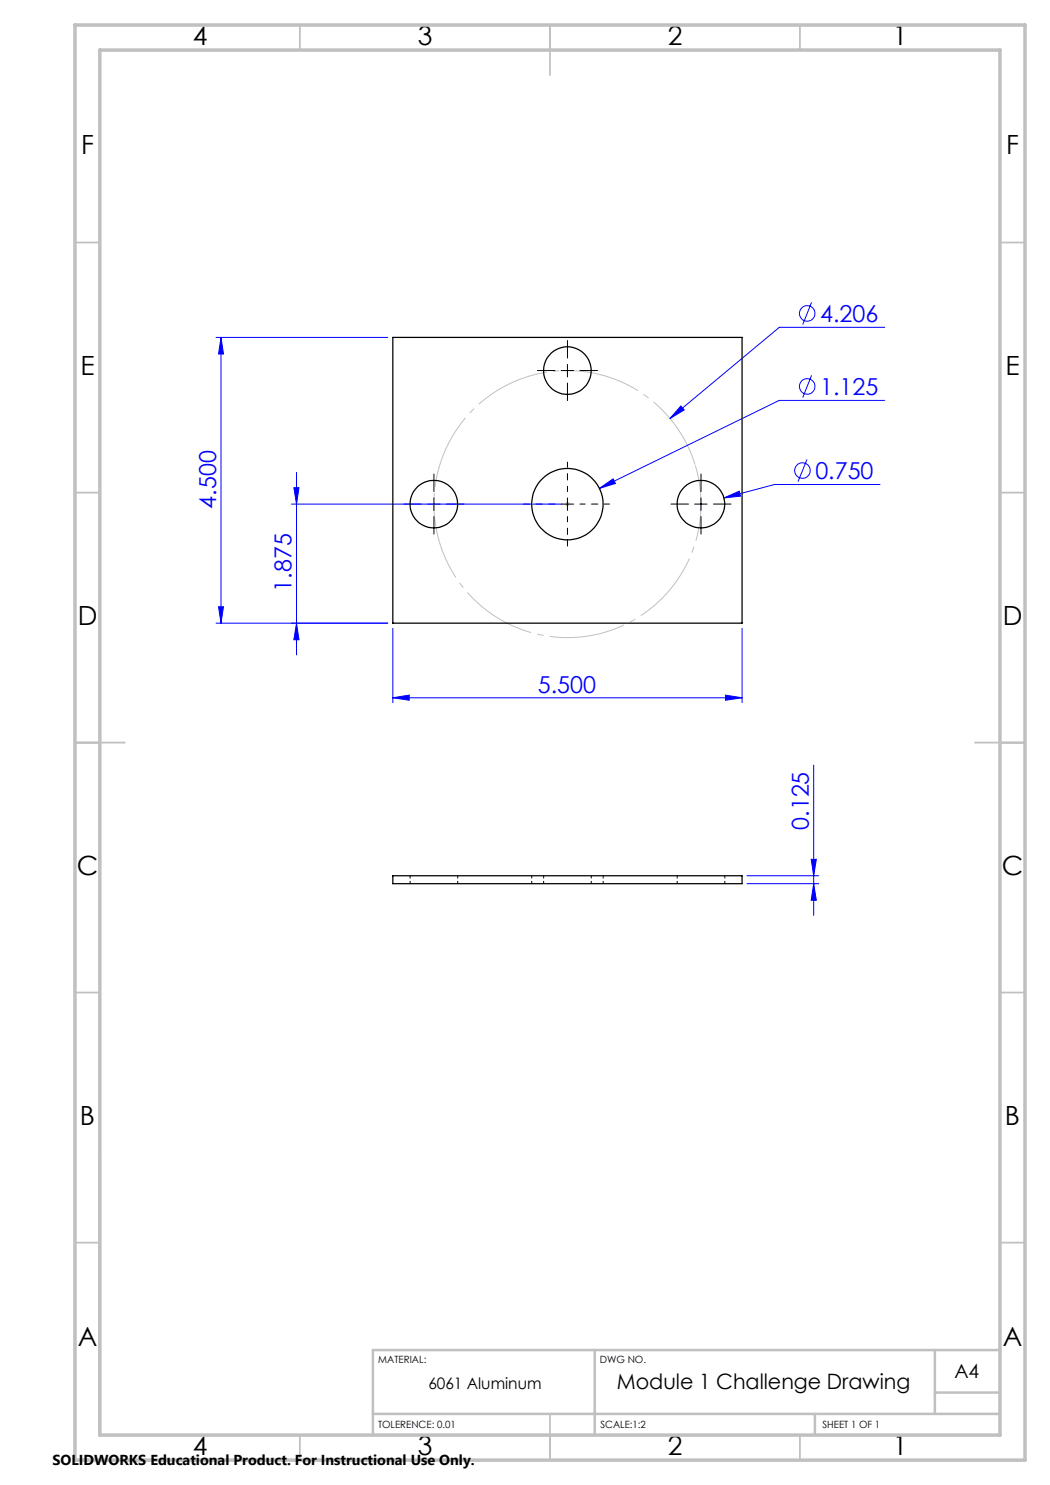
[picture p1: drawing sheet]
<svg xmlns="http://www.w3.org/2000/svg" width="210mm" height="297mm" viewBox="0 0 210 297" stroke-linecap="round" stroke-linejoin="round" font-family="sans-serif">
<g fill="none" stroke="#00f" stroke-width=".2">
<path d="M43.2 67.5h34.3M44.2 67.5v57.1M44.2 67.5l.5 3.3h-1zM162.3 75.1l-1.8 4.4M162.3 60.5l-1.8 4.4M177 65.5h-21.1l-21.9 18.2M58.8 97.5h1l-.5 3.3zM59.3 94.5v36.5M119.9 97.7l2.7-1.9 .5 .9zM136.2 81.2l.6 .8-2.8 1.7zM144.8 99.6l3-1.4 .3 1zM161.4 91.9l-1.8 4.4"/>
<path d="M176 96.9h-21.1l-10.1 2.7M177 80.1h-21.1l-36 17.6M58.3 100.8h54.2M43.2 124.6h34.3M43.7 121.4h1l-.5 3.2zM59.3 124.6l.5 3.3h-1zM78.6 139.6l3.2-.6v1zM78.6 125.7v14.8M78.6 139.6h69.8M145.1 139l3.3 .6-3.3 .4zM148.4 125.7v14.8M162.7 153v30.1"/>
<path d="M149.4 175.2h14.4M149.4 176.7h14.4M162.2 171.9h1.1l-.6 3.3zM162.7 176.7l.6 3.4h-1.1z"/>
<circle cx="161.4" cy="62.7" r="1.56"/>
<circle cx="161.4" cy="77.3" r="1.55"/>
<circle cx="160.5" cy="94.1" r="1.55"/>
</g>
<path d="M139 93a26.7 26.7 0 0 0-44.7-10.8 26.7 26.7 0 0 0 12.2 44.4 26.7 26.7 0 0 0 32.9-32.2l-.4-1.4" fill="none" stroke="#c0c0c0" stroke-width=".2" stroke-dasharray="15.2 1.3 1.3 1.3" stroke-dashoffset="-.1" stroke-linecap="butt"/>
<path d="M113 100.8h1M113.1 100.5l.7 .7M113.5 100.3v1M113.8 100.5l-.7 .7" fill="none" stroke="#c0c0c0" stroke-width=".2"/>
<path d="M113.5 98.3v-5.9M113.5 103.3v5.9M116 100.8h5.9" fill="none" stroke="#000" stroke-width=".2" stroke-dasharray="15.2 1.3 1.3 1.3" stroke-dashoffset="14.2"/>
<path d="M111 100.8h-6.3" fill="none" stroke="#000" stroke-width=".2" stroke-dasharray="15.2 1.3 1.3 1.3" stroke-dashoffset="14"/>
<path d="M111 74.1h-3.5M113.5 71.6v-3.5M113.5 76.6v3.5M116 74.1h3.5M86.8 98.3v-3.5M140.2 98.3v-3.5M84.3 100.8h-3.5M86.8 103.3v3.5M89.3 100.8h3.5M137.7 100.8h-3.5M140.2 103.3v3.5M142.7 100.8h3.5" fill="none" stroke="#000" stroke-width=".2" stroke-dasharray="15.2 1.3 1.3 1.3"/>
<path d="M112.2 74.1h2.5M113.5 72.9v2.5M86.8 99.6v2.5M113.5 99.6v2.5M140.2 99.6v2.5M85.5 100.8h2.5M112.2 100.8h2.5M138.9 100.8h2.5" fill="none" stroke="#000" stroke-width=".2"/>
<g fill="none" stroke="#c0c0c0" stroke-width=".35">
<path d="M60 5v5M110 5v10M160 5v5M15 48.5h5M200 48.5h5M15 98.5h5M200 98.5h5M15 148.5h10M195 148.5h10M15 198.5h5M200 198.5h5M15 248.5h5"/>
<path d="M200 248.5h5M60 287v5M110 282.8v9.2M160 287v5"/>
</g>
<path d="M20 231.8v55.2M119 270v17M187 270v12.8M187 278.5h13M200 270h-125.4v17M74.6 282.8h125.4M163 282.8v4.2" fill="none" stroke="#c0c0c0" stroke-width=".5"/>
<path d="M15 5h190v287h-190zM20 10h180v277h-180z" fill="none" stroke="#c0c0c0" stroke-width=".7"/>
<g fill="#00f">
<path d="M136.2 81.2l.6 .8-2.8 1.7z"/>
<path d="M58.8 97.5h1l-.5 3.3zM59.3 124.6l.5 3.3h-1z"/>
<path d="M78.6 139.6l3.2-.6v1zM145.1 139l3.3 .6-3.3 .4zM144.8 99.6l3.3-.4-.3-1zM119.9 97.7l3.2-1-.5-.9z"/>
<path d="M162.2 171.9h1.1l-.6 3.3zM162.7 176.7l.6 3.4h-1.1zM44.2 67.5l.5 3.3h-1zM43.7 121.4h1l-.5 3.2z"/>
</g>
<g fill="none" stroke="#000" stroke-width=".25">
<path d="M78.6 67.5h69.8v57.1h-69.8zM78.6 175.2h69.8v1.5h-69.8z"/>
<circle cx="113.5" cy="74.1" r="4.8"/>
<circle cx="86.8" cy="100.8" r="4.8"/>
<circle cx="113.5" cy="100.8" r="7.1"/>
<circle cx="140.2" cy="100.8" r="4.8"/>
</g>
<path d="M82 175.1v1.6M91.5 176.7v-1.6M106.3 175.1v1.6M108.7 175.1v1.6M118.3 176.7v-1.6M120.6 176.7v-1.6M135.4 175.1v1.6M145 176.7v-1.6" fill="none" stroke="#000" stroke-width=".2" stroke-dasharray="1.3 .6" stroke-dashoffset=".8"/>
<g font-size="5.3">
<text x="38.5" y="9">4</text>
<text x="83.5" y="9">3</text>
<text x="133.6" y="9">2</text>
<text x="178.6" y="9">1</text>
<text x="16.2" y="30.7">F</text>
<text x="201.2" y="30.7">F</text>
<text x="16.1" y="75">E</text>
<text x="201.1" y="75">E</text>
<text x="15.5" y="125">D</text>
<text x="200.5" y="125">D</text>
<text x="15.4" y="175">C</text>
<text x="200.4" y="175">C</text>
<text x="16" y="225">B</text>
<text x="201" y="225">B</text>
<text x="15.5" y="269.2">A</text>
<text x="200.5" y="269.2">A</text>
<text x="38.5" y="291">4</text>
<text x="83.5" y="291">3</text>
<text x="133.6" y="291">2</text>
<text x="178.6" y="291">1</text>
</g>
<g font-size="4.7" fill="#00f">
<text x="164" y="64.4">4.206</text>
<text x="164" y="79">1.125</text>
<text x="163.1" y="95.8">0.750</text>
<text x="43.2" y="101.7" transform="rotate(-90 43.2 101.7)">4.500</text>
<text x="58.3" y="118.3" transform="rotate(-90 58.3 118.3)">1.875</text>
<text x="107.6" y="138.5">5.500</text>
<text x="161.7" y="166" transform="rotate(-90 161.7 166)">0.125</text>
</g>
<text font-size="4.2" x="123.3" y="277.9">Module 1 Challenge Drawing</text>
<text font-size="3.9" x="190.9" y="275.5">A4</text>
<text font-size="3.2" x="85.7" y="277.9">6061 Aluminum</text>
<text font-size="2.9" x="10.5" y="292.9">SOLIDWORKS Educational Product. For Instructional Use Only.</text>
<g font-size="2">
<text x="75.6" y="272.5">MATERIAL:</text>
<text x="120" y="272.5">DWG NO.</text>
<text x="75.6" y="285.5">TOLERENCE: 0.01</text>
<text x="120.1" y="285.6">SCALE:1:2</text>
<text x="164.5" y="285.6">SHEET 1 OF 1</text>
</g>
</svg>
